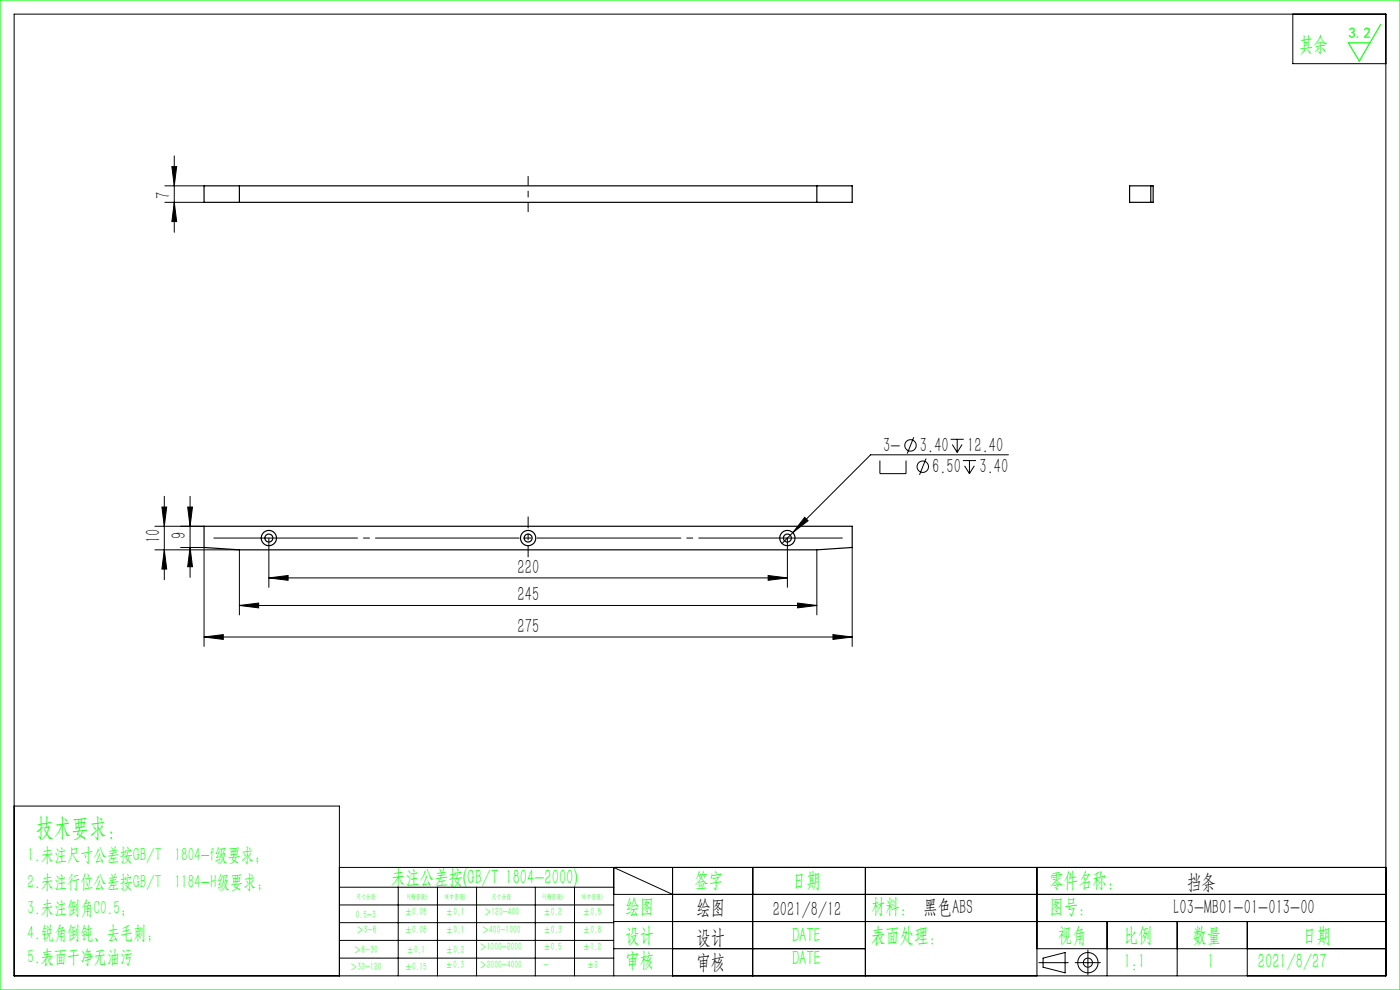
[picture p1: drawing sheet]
<svg xmlns="http://www.w3.org/2000/svg" width="297mm" height="210mm" viewBox="0 0 297 210" stroke-linecap="round" stroke-linejoin="round" font-family="sans-serif">
<g fill="none" stroke="#000" stroke-width=".21">
<path d="M3 3h291v204h-291zM274.3 3v10.5h19.7M35 39.4h8.3M36.5 35.3h1l-.5 4.1zM37 33.1v16.2M35 42.9h8.3M37 42.9l.5 4.1h-1zM186.7 97.7v2.8h5.5v-2.8M193.8 92.8l-1.3 3.4M196.5 97.3l-1.4 3.4M201.7 93.2h2.7M202 94.3l1.1 1.7"/>
<path d="M203.1 93.2v2.8M204.1 94.3l-1 1.7M204.3 97.7h2.7M204.6 98.8l1.1 1.7M205.7 97.7v2.8M206.7 98.8l-1 1.7M213.9 96.5h-29.2l-18.8 18.8M32.9 111.6h10.4M32.9 116.6h17.9v13.8M34.3 107.6h1.1l-.5 4zM34.9 105.3v17.7M34.9 116.6l.5 4.1h-1.1z"/>
<path d="M38.3 116.1h5v21M39.8 107.6h1l-.5 4zM40.3 116.1l.5 4.1h-1zM40.3 105.3v17.2M57 114.1v10.5M167 114.1v10.5M170.7 109.7l.7 .8-3.2 2.5zM173.3 116.6v13.8M180.8 116.1v21M43.3 135.1l4.1-.5v1zM43.3 135.1h137.5M50.8 128.4l4.1-.5v1z"/>
<path d="M50.8 128.4h122.5M57 122.6l4.1-.5v1zM57 122.6h110M163 122.1l4 .5-4 .5zM169.2 127.9l4.1 .5-4.1 .5zM176.7 134.6l4.1 .5-4.1 .5zM3 171h69v36M72 184h222M72 188.2h58.2M72 192h58.2M72 195.7h58.2M72 199.5h58.2"/>
<path d="M84.5 188.2v18.8M92.8 188.2v18.8M101.1 188.2v18.8M113.6 188.2v18.8M121.9 188.2v18.8M130.2 189.7h163.8M130.2 195.5h163.8M142.7 189.7l-12.5-5.7v23M142.7 184v23M159.7 184v23M183.6 184v23M220 184v23"/>
<path d="M234.9 195.5v11.5M249.7 195.5v11.5M264.6 195.5v11.5M72 203.2h58.2M130.2 201.2h53.4M220 201.2h74M220.4 204.2h6.2M221.3 203.2l4.7-1.1v4.3l-4.7-1.2zM228.1 204.2h5.3M230.8 201.5v5.3"/>
<circle cx="193.2" cy="94.5" r="1.21"/>
<circle cx="195.8" cy="99" r="1.21"/>
<circle cx="230.8" cy="204.2" r="2.15"/>
<circle cx="230.8" cy="204.2" r=".96"/>
</g>
<path d="M112 109.6v8.5" fill="none" stroke="#000" stroke-width=".21" stroke-dasharray="30.5 1.3 1.3 1.3" stroke-dashoffset="28.1"/>
<path d="M179 114.1h-134" fill="none" stroke="#000" stroke-width=".21" stroke-dasharray="30.5 1.3 1.3 1.3" stroke-dashoffset="-.3"/>
<path d="M112 37.4v7.5" fill="none" stroke="#000" stroke-width=".21" stroke-dasharray="30.5 1.3 1.3 1.3" stroke-dashoffset="28.6"/>
<path d="M0 0h297v210h-297zM292.9 5.2l-4.5 7.7-2.4-3.8h4.6" fill="none" stroke="#0f0" stroke-width=".25"/>
<g fill="#000">
<path d="M37 42.9l.5 4.1h-1zM36.5 35.3h1l-.5 4.1zM40.3 116.1l.5 4.1h-1zM39.8 107.6h1l-.5 4z"/>
<path d="M34.3 107.6h1.1l-.5 4zM34.9 116.6l.5 4.1h-1.1z"/>
<path d="M50.8 128.4l4.1-.5v1zM169.2 127.9l4.1 .5-4.1 .5z"/>
<path d="M57 122.6l4.1-.5v1zM163 122.1l4 .5-4 .5zM43.3 135.1l4.1-.5v1zM176.7 134.6l4.1 .5-4.1 .5zM170.7 109.7l-2.5 3.3 3.2-2.5z"/>
</g>
<g fill="none" stroke="#000" stroke-width=".25">
<path d="M43.3 39.4h137.5v3.5h-137.5zM50.8 39.4v3.5M173.3 39.4v3.5M239.6 39.4h5v3.5h-5zM244.1 39.4v3.5M43.3 111.6h137.5v4.5l-7.5 .5h-122.5l-7.5-.5z"/>
<circle cx="57" cy="114.1" r="1.62"/>
<circle cx="57" cy="114.1" r=".85"/>
<circle cx="112" cy="114.1" r=".85"/>
<circle cx="112" cy="114.1" r="1.62"/>
<circle cx="167" cy="114.1" r="1.62"/>
<circle cx="167" cy="114.1" r=".85"/>
</g>
<text font-size="5.4" fill="#0f0" x="7.7" y="177.2">技术要求：</text>
<g font-size="4.4" fill="#0f0">
<text x="275.6" y="10.8">其余</text>
<text x="83" y="187.5">未注公差按(GB/T 1804-2000)</text>
<text x="147.3" y="188">签字</text>
<text x="168" y="188">日期</text>
<text x="222.6" y="188">零件名称：</text>
<text x="132.7" y="193.6">绘图</text>
<text x="184.8" y="193.6">材料： 黑色ABS</text>
<text x="222.6" y="193.6">图号：</text>
<text x="132.7" y="199.8">设计</text>
<text x="168" y="199.8">DATE</text>
<text x="184.8" y="199.8">表面处理：</text>
<text x="224.4" y="199.8">视角</text>
<text x="238.4" y="199.8">比例</text>
<text x="253" y="199.8">数量</text>
<text x="276.3" y="199.8">日期</text>
<text x="132.7" y="205.1">审核</text>
<text x="168" y="204.6">DATE</text>
<text x="238.4" y="205.3">1:1</text>
<text x="256.2" y="205.3">1</text>
<text x="266.9" y="205.3">2021/8/27</text>
</g>
<g font-size="4.4">
<text x="36.1" y="42.1" transform="rotate(-90 36.1 42.1)">7</text>
<text x="187.3" y="95.8">3-</text>
<text x="195.2" y="95.8">3.40</text>
<text x="205.2" y="95.8">12.40</text>
<text x="197.8" y="100.3">6.50</text>
<text x="207.8" y="100.3">3.40</text>
<text x="34" y="115.2" transform="rotate(-90 34 115.2)">10</text>
<text x="39.5" y="114.4" transform="rotate(-90 39.5 114.4)">9</text>
<text x="109.8" y="121.7">220</text>
<text x="109.8" y="127.6">245</text>
<text x="109.8" y="134.3">275</text>
<text x="251.8" y="188.6">挡条</text>
<text x="147.8" y="194">绘图</text>
<text x="163.9" y="194.3">2021/8/12</text>
<text x="249" y="194">L03-MB01-01-013-00</text>
<text x="147.8" y="200.2">设计</text>
<text x="147.8" y="205.5">审核</text>
</g>
<g font-size="4" fill="#0f0">
<text x="5.9" y="182.6">1.未注尺寸公差按GB/T 1804-f级要求；</text>
<text x="5.9" y="188.4">2.未注行位公差按GB/T 1184-H级要求；</text>
<text x="5.9" y="193.9">3.未注倒角C0.5；</text>
<text x="5.9" y="199.2">4.锐角倒钝、去毛刺；</text>
<text x="5.9" y="204.2">5.表面干净无油污</text>
</g>
<text font-size="3.2" fill="#0f0" x="286.1" y="8">3.2</text>
<g font-size="2.3" fill="#0f0">
<text x="75.5" y="194.7">0.5-3</text>
<text x="75.6" y="198">＞3-6</text>
<text x="85.9" y="194.2">±0.05</text>
<text x="85.9" y="198">±0.05</text>
<text x="94.6" y="194.2">±0.1</text>
<text x="94.6" y="198">±0.1</text>
<text x="102.2" y="198">＞400-1000</text>
<text x="102.7" y="194.2">＞120-400</text>
<text x="115.3" y="194.2">±0.2</text>
<text x="115.3" y="198">±0.3</text>
<text x="123.7" y="194.2">±0.5</text>
<text x="123.7" y="198">±0.8</text>
<text x="75.1" y="202.2">＞6-30</text>
<text x="86.3" y="202.2">±0.1</text>
<text x="94.6" y="202.2">±0.2</text>
<text x="101.7" y="201.6">＞1000-2000</text>
<text x="115.3" y="201.6">±0.5</text>
<text x="123.7" y="201.6">±1.2</text>
<text x="74.3" y="205.8">＞30-120</text>
<text x="85.9" y="205.8">±0.15</text>
<text x="94.5" y="205.4">±0.3</text>
<text x="101.7" y="205.4">＞2000-4000</text>
<text x="115.3" y="205.4">-</text>
<text x="124.5" y="205.4">±2</text>
</g>
<g font-size="1.5" fill="#0f0">
<text x="75.5" y="190.6">尺寸分段</text>
<text x="86.4" y="190.6">F(精密级)</text>
<text x="94.4" y="190.6">M(中密级)</text>
<text x="104.3" y="190.6">尺寸分段</text>
<text x="115.2" y="190.6">F(精密级)</text>
<text x="123.5" y="190.6">M(中密级)</text>
</g>
</svg>
